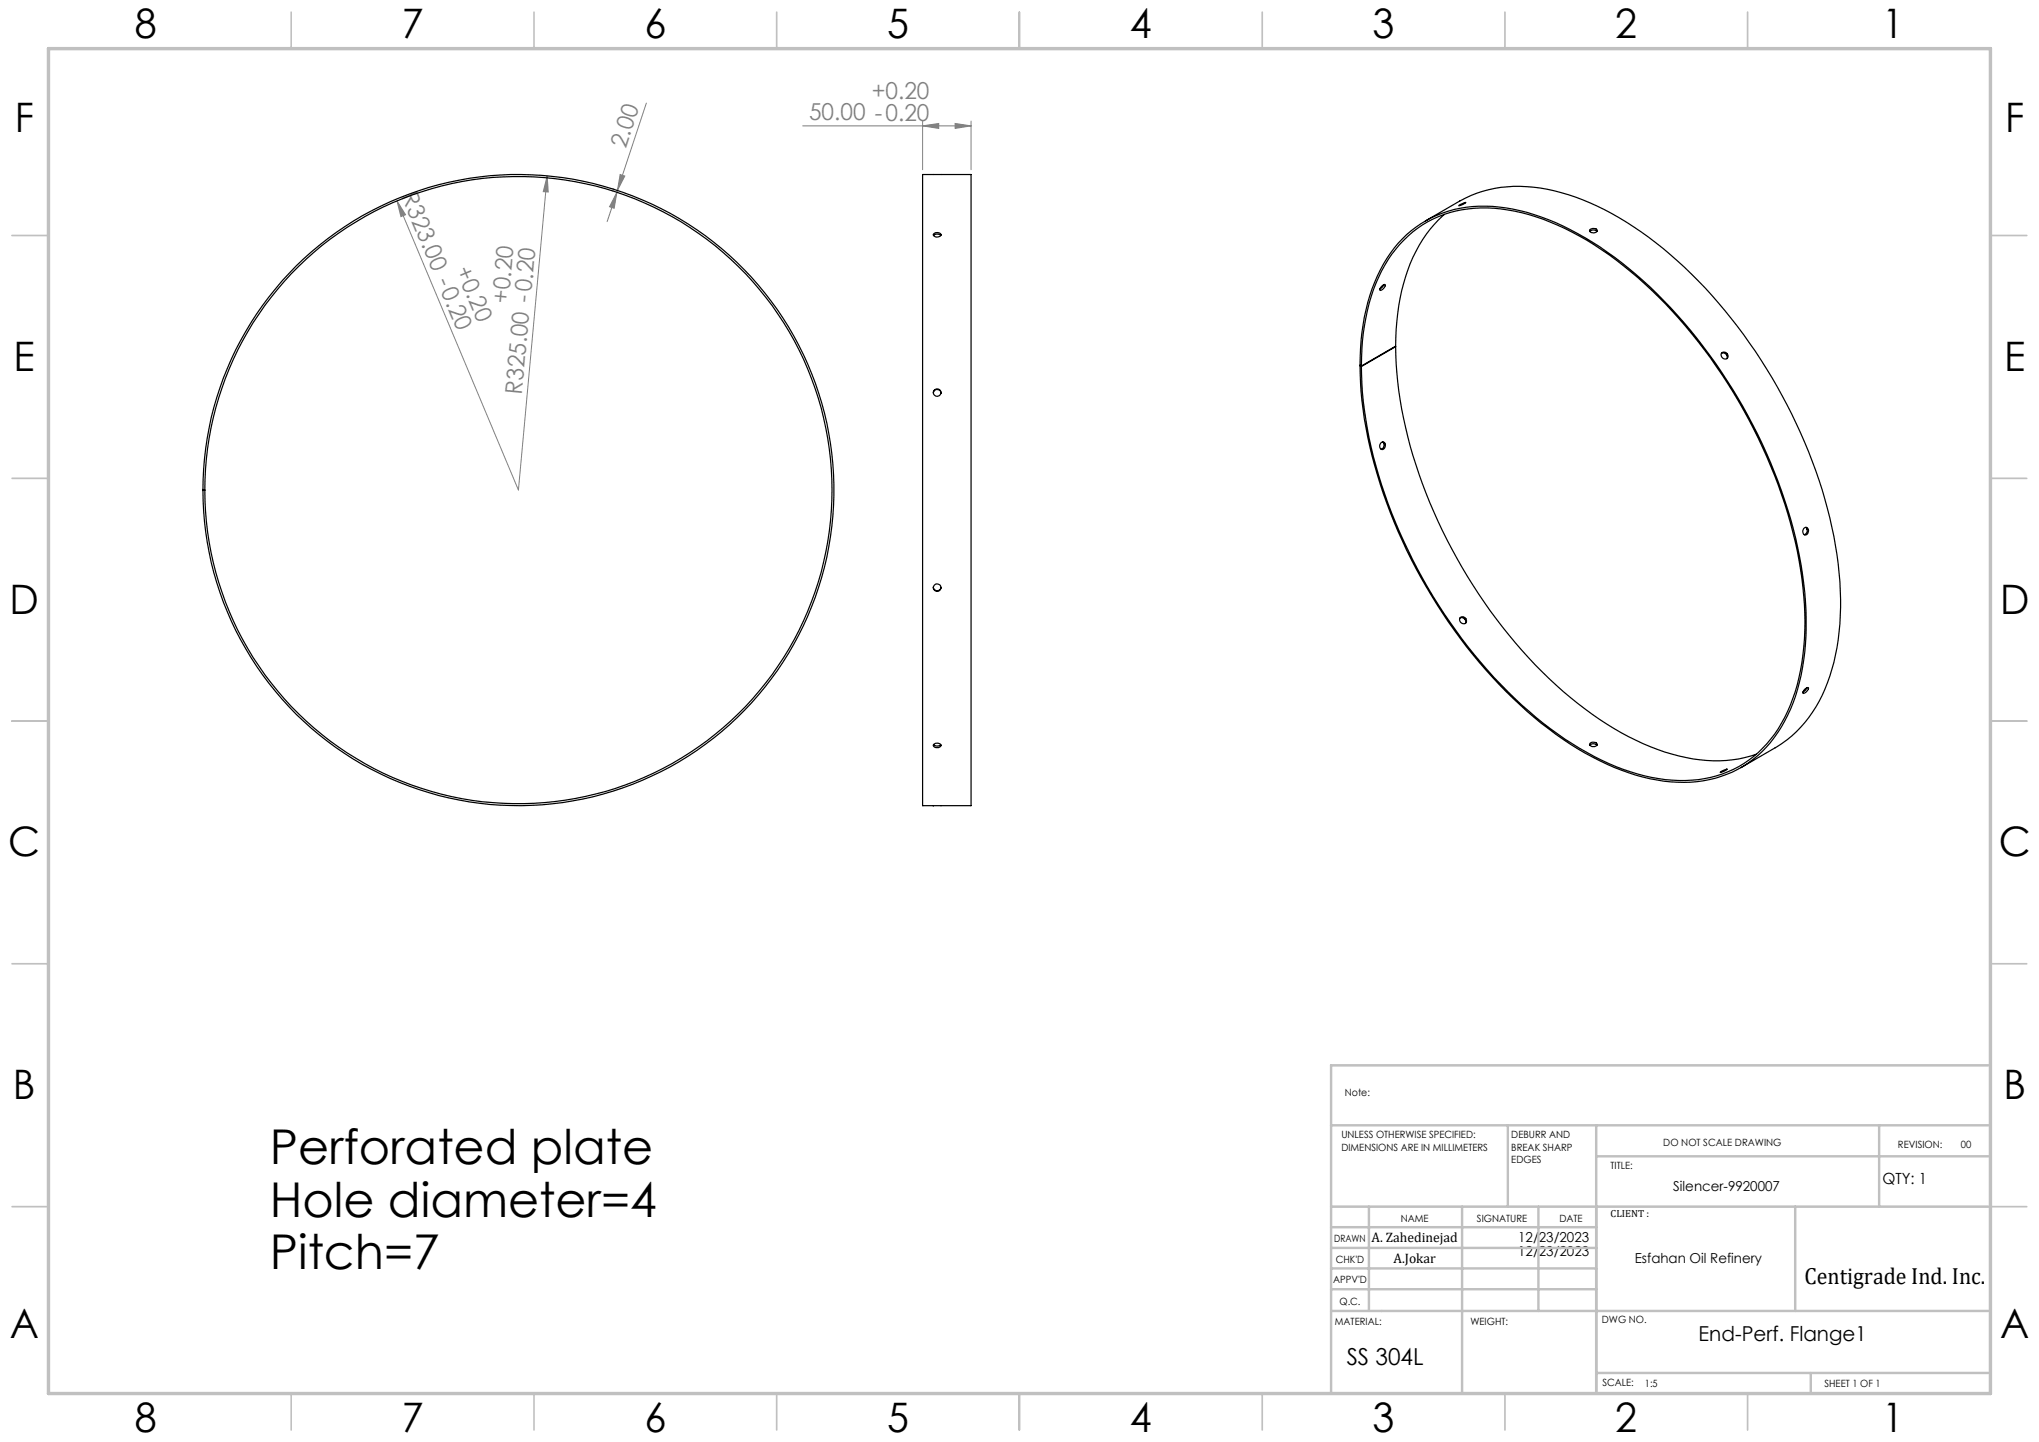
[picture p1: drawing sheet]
<svg xmlns="http://www.w3.org/2000/svg" width="420mm" height="297mm" viewBox="0 0 420 297" stroke-linecap="round" stroke-linejoin="round" font-family="sans-serif">
<g fill="none" stroke="#808080" stroke-width=".21">
<path d="M112.7 36.2l.2 3.3h-1zM112.7 36.2l-5.9 64.7-25-59.5M126.1 39.3h.1M126.2 38.9h.1M127.1 39.6l-.6 3.3-.9-.3zM127.1 39.6l-2 6M127.2 39.2l-.1 .4M127.7 35.9l1 .4-1.5 2.9zM133.1 21.2l-5.9 18M165.3 25.9h34.7M190 25.9l3.4-.5v1.1zM190 24.9v10.1"/>
<path d="M196.7 25.4l3.3 .5-3.3 .6zM200 24.9v10.1M81.8 41.4l1.7 2.8-.9 .4z"/>
</g>
<g fill="none" stroke="#c0c0c0" stroke-width=".35">
<path d="M60 2.5v7.5M110 2.5v7.5M160 2.5v7.5M210 2.5v7.5M260 2.5v7.5M310 2.5v7.5M360 2.5v7.5M2.5 48.5h7.5M410 48.5h7.5M2.5 98.5h7.5M410 98.5h7.5M2.5 148.5h7.5"/>
<path d="M410 148.5h7.5M2.5 198.5h7.5M410 198.5h7.5M2.5 248.5h7.5M410 248.5h7.5M60 287v7.5M110 287v7.5M160 287v7.5M210 287v7.5M260 287v7.5M310 287v7.5M360 287v7.5"/>
</g>
<g fill="none" stroke="#c0c0c0" stroke-width=".5">
<path d="M410 219.4h-135.8v67.4M274.2 231.8h135.8M310.6 231.8v16.7M328.8 231.8v55.2M328.8 238.2h81.2M387.1 231.8v16.7M274.2 248.5h135.8M274.2 257h54.6M274.2 252.8h54.6M282 248.5v21.5M301.2 248.5v38.3M316.9 248.5v21.5"/>
<path d="M369.8 248.5v21.5M274.2 265.5h54.6M274.2 261.3h54.6M274.2 270h135.8M328.8 282.8h81.2M373 282.8v4.2"/>
</g>
<path d="M10 10h400v277h-400z" fill="none" stroke="#c0c0c0" stroke-width=".7"/>
<g fill="#808080">
<path d="M81.8 41.4l1.7 2.8-.9 .4z"/>
<path d="M112.7 36.2l.2 3.3h-1z"/>
<path d="M190 25.9l3.4-.5v1.1zM196.7 25.4l3.3 .5-3.3 .6z"/>
<path d="M127.1 39.6l-.6 3.3-.9-.3zM127.7 35.9l1 .4-1.5 2.9z"/>
</g>
<g fill="none" stroke="#000" stroke-width=".25">
<path d="M190 35.9h10v130h-10zM61 54.7a65 65 0 0 1 102.2 13.8 65 65 0 0 1-39.6 95.2 65 65 0 0 1-81.8-62.7h.4a64.6 64.6 0 0 0 95.7 56.5 64.6 64.6 0 0 0 3.6-111.1 64.6 64.6 0 0 0-99.2 50.2l-.1 4.3h-.4a65.2 65.2 0 0 1 19.2-46.2zM192.3 48.5a1.1 1.1 0 0 1 1.5 0M192.3 48.2a.88 .88 0 0 1 1.5 .3 .95 .95 0 0 1-1.6-.2zM284.6 59l.7-.4a1.08 1.08 0 0 1-1 1.2l-.1-.2zM285.1 58.6l-.4 .6-.5 .3M293.6 45.5l7.1-4.1a25.5 25.5 0 0 1 18-2.4 54 54 0 0 1 22.4 11 105.2 105.2 0 0 1 32.2 45 80.9 80.9 0 0 1 5.7 33.5 36.8 36.8 0 0 1-6.5 19.3 22.6 22.6 0 0 1-6.8 6.2l-7.1 4.1M297.5 44.2a28.8 28.8 0 0 0-8.8 15.7l-.6 3.1-.4 3.2-.2 5.1-7.1 4.1M300.5 42.3l1.4-.6-.9 .6-.5 .1zM327.4 47.3a1.1 1.1 0 0 1 1.6 .1 .8 .8 0 0 1-.8 .6 .8 .8 0 0 1-.8-.7zM327.5 47.7a1.11 1.11 0 0 1 1.5 0M280.1 75.3a88 88 0 0 0 8.8 36.1 102.5 102.5 0 0 0 31.6 39.8 48.7 48.7 0 0 0 23.6 9.8 23.2 23.2 0 0 0 24.1-13.7 46.6 46.6 0 0 0 3.7-23.4 98.5 98.5 0 0 0-14-42 97.7 97.7 0 0 0-28.4-31.1 47.3 47.3 0 0 0-22.1-8.3 23.3 23.3 0 0 0-23.7 14.4 43.3 43.3 0 0 0-3.6 18.3l.3 .2"/>
<path d="M280.1 75.3l.3 .2M280.2 75.3h-.1M280.4 75.4a41.2 41.2 0 0 1 5.5-21.9 22.8 22.8 0 0 1 21.9-10.6 45.3 45.3 0 0 1 20.6 7.5 95.7 95.7 0 0 1 29.7 32.3 96.5 96.5 0 0 1 13.6 41.9 45.8 45.8 0 0 1-4.1 23.1 22.9 22.9 0 0 1-23.1 13 44.4 44.4 0 0 1-20.7-7.5 92.1 92.1 0 0 1-26.3-26.8 102 102 0 0 1-16.7-43.7l-.4-7.2M287.4 71.4h.1M287.5 71.4a91.2 91.2 0 0 0 11.6 41.7 99.5 99.5 0 0 0 28.8 34 47.8 47.8 0 0 0 23.6 9.5 25.5 25.5 0 0 0 10.2-1.2M287.5 71.4l-7.1 4.1M354.6 72.8a.84 .84 0 0 1 .9 .1 .84 .84 0 0 1 .2 1M354.7 72.6a.76 .76 0 0 1 1.1 .3 .76 .76 0 0 1-.3 1 .81 .81 0 0 1-.8-.3 .81 .81 0 0 1 0-1zM192.3 80.9a.8 .8 0 0 1 .8-.7 .8 .8 0 0 1 .8 .8M284.4 91.2a.59 .59 0 0 1 .8 0 .59 .59 0 0 1 .1 .8 .61 .61 0 0 1-.7 .6 .61 .61 0 0 1-.4-.9zM284.8 91a.88 .88 0 0 1-.3 1.5M371.5 108.9a.58 .58 0 0 1 .8-.2 .58 .58 0 0 1 .2 .8 .6 .6 0 0 1-.7 .7 .6 .6 0 0 1-.5-.8z"/>
<path d="M372 108.6a.91 .91 0 0 1-.3 1.5M192.3 120.9a.78 .78 0 0 0 .7 .8 .78 .78 0 0 0 .8-.7M300.7 127.3a.83 .83 0 0 1 1 .2 .83 .83 0 0 1 .1 .9M300.7 127.2a.75 .75 0 0 1 1.2 .2 .75 .75 0 0 1-.3 1.1 .86 .86 0 0 1-.9-1.3zM192.3 153.3a1.02 1.02 0 0 0 1.5 0M192.3 153.3a.88 .88 0 0 1 1.5 .3 .96 .96 0 0 1-1.6-.1zM327.5 153.5a1.02 1.02 0 0 1 1.5 0M327.5 153.1a.93 .93 0 0 1 1.5 .3 .96 .96 0 0 1-1.6-.1zM354.4 159l1.4-.6-1 .6zM371.7 142.1l.5-.5h.3a1.21 1.21 0 0 1-1.1 1.2zM372.2 141.6l-.3 .6-.5 .3"/>
<circle cx="193.1" cy="80.9" r=".78"/>
<circle cx="193.1" cy="121" r=".79"/>
</g>
<g font-size="9.9">
<text x="55.6" y="239.7">Perforated plate</text>
<text x="55.6" y="250.6">Hole diameter=4</text>
<text x="55.6" y="261.5">Pitch=7</text>
</g>
<g font-size="8.4">
<text x="27.7" y="7.9">8</text>
<text x="82.7" y="7.9">7</text>
<text x="132.7" y="7.9">6</text>
<text x="182.7" y="7.9">5</text>
<text x="232.7" y="7.9">4</text>
<text x="282.7" y="7.9">3</text>
<text x="332.7" y="7.9">2</text>
<text x="387.7" y="7.9">1</text>
<text x="3" y="27.1">F</text>
<text x="413" y="27.1">F</text>
<text x="2.8" y="76.4">E</text>
<text x="412.8" y="76.4">E</text>
<text x="2" y="126.4">D</text>
<text x="412" y="126.4">D</text>
<text x="1.7" y="176.4">C</text>
<text x="411.7" y="176.4">C</text>
<text x="2.7" y="226.4">B</text>
<text x="412.7" y="226.4">B</text>
<text x="2" y="275.6">A</text>
<text x="412" y="275.6">A</text>
<text x="27.7" y="294.9">8</text>
<text x="82.7" y="294.9">7</text>
<text x="132.7" y="294.9">6</text>
<text x="182.7" y="294.9">5</text>
<text x="232.7" y="294.9">4</text>
<text x="282.7" y="294.9">3</text>
<text x="332.7" y="294.9">2</text>
<text x="387.7" y="294.9">1</text>
</g>
<g font-size="4.8" fill="#808080">
<text x="179.6" y="20.3">+0.20</text>
<text x="166.7" y="24.8">50.00 -0.20</text>
<text x="128.9" y="30.7" transform="rotate(-72 128.9 30.7)">2.00</text>
<text x="82.6" y="40.4" transform="rotate(67 82.6 40.4)">R323.00 -0.20</text>
<text x="93.8" y="55.6" transform="rotate(67 93.8 55.6)">+0.20</text>
<text x="104.7" y="62.6" transform="rotate(-85 104.7 62.6)">+0.20</text>
<text x="107.5" y="81.3" transform="rotate(-85 107.5 81.3)">R325.00 -0.20</text>
</g>
<g font-size="4.8">
<text x="371.7" y="264.5">Centigrade Ind. Inc.</text>
<text x="277.4" y="281.1">SS 304L</text>
</g>
<text font-size="4.2" x="349.9" y="276.1">End-Perf. Flange1</text>
<text font-size="3.2" x="387.7" y="243.9">QTY: 1</text>
<g font-size="2.8">
<text x="344.7" y="245.3">Silencer-9920007</text>
<text x="282.5" y="255.9">A. Zahedinejad</text>
<text x="312.7" y="255.9">12/23/2023</text>
<text x="287" y="260.1">A.Jokar</text>
<text x="312.7" y="258.7">12/23/2023</text>
<text x="336.7" y="260.1">Esfahan Oil Refinery</text>
</g>
<g font-size="2.1">
<text x="277" y="225.8">Note:</text>
<text x="276.3" y="234.5">UNLESS OTHERWISE SPECIFIED:</text>
<text x="276.3" y="237">DIMENSIONS ARE IN MILLIMETERS</text>
<text x="311.3" y="234.5">DEBURR AND</text>
<text x="311.3" y="237">BREAK SHARP</text>
<text x="311.3" y="239.5">EDGES</text>
<text x="342.6" y="235.9">DO NOT SCALE DRAWING</text>
<text x="391" y="236.5">REVISION:</text>
<text x="403.9" y="236.5">00</text>
<text x="331.8" y="240.8">TITLE:</text>
<text x="288.5" y="251.7">NAME</text>
<text x="304.2" y="251.7">SIGNATURE</text>
<text x="321.2" y="251.7">DATE</text>
<text x="331.8" y="250.7">CLIENT :</text>
<text x="274.8" y="255.8">DRAWN</text>
<text x="275.1" y="260.1">CHK'D</text>
<text x="274.6" y="264.2">APPV'D</text>
<text x="275.9" y="268.7">Q.C.</text>
<text x="275" y="273">MATERIAL:</text>
<text x="302.9" y="273">WEIGHT:</text>
<text x="330" y="272.5">DWG NO.</text>
<text x="330.1" y="285.6">SCALE:</text>
<text x="338.8" y="285.6">1:5</text>
<text x="375.8" y="285.6">SHEET 1 OF 1</text>
</g>
</svg>
